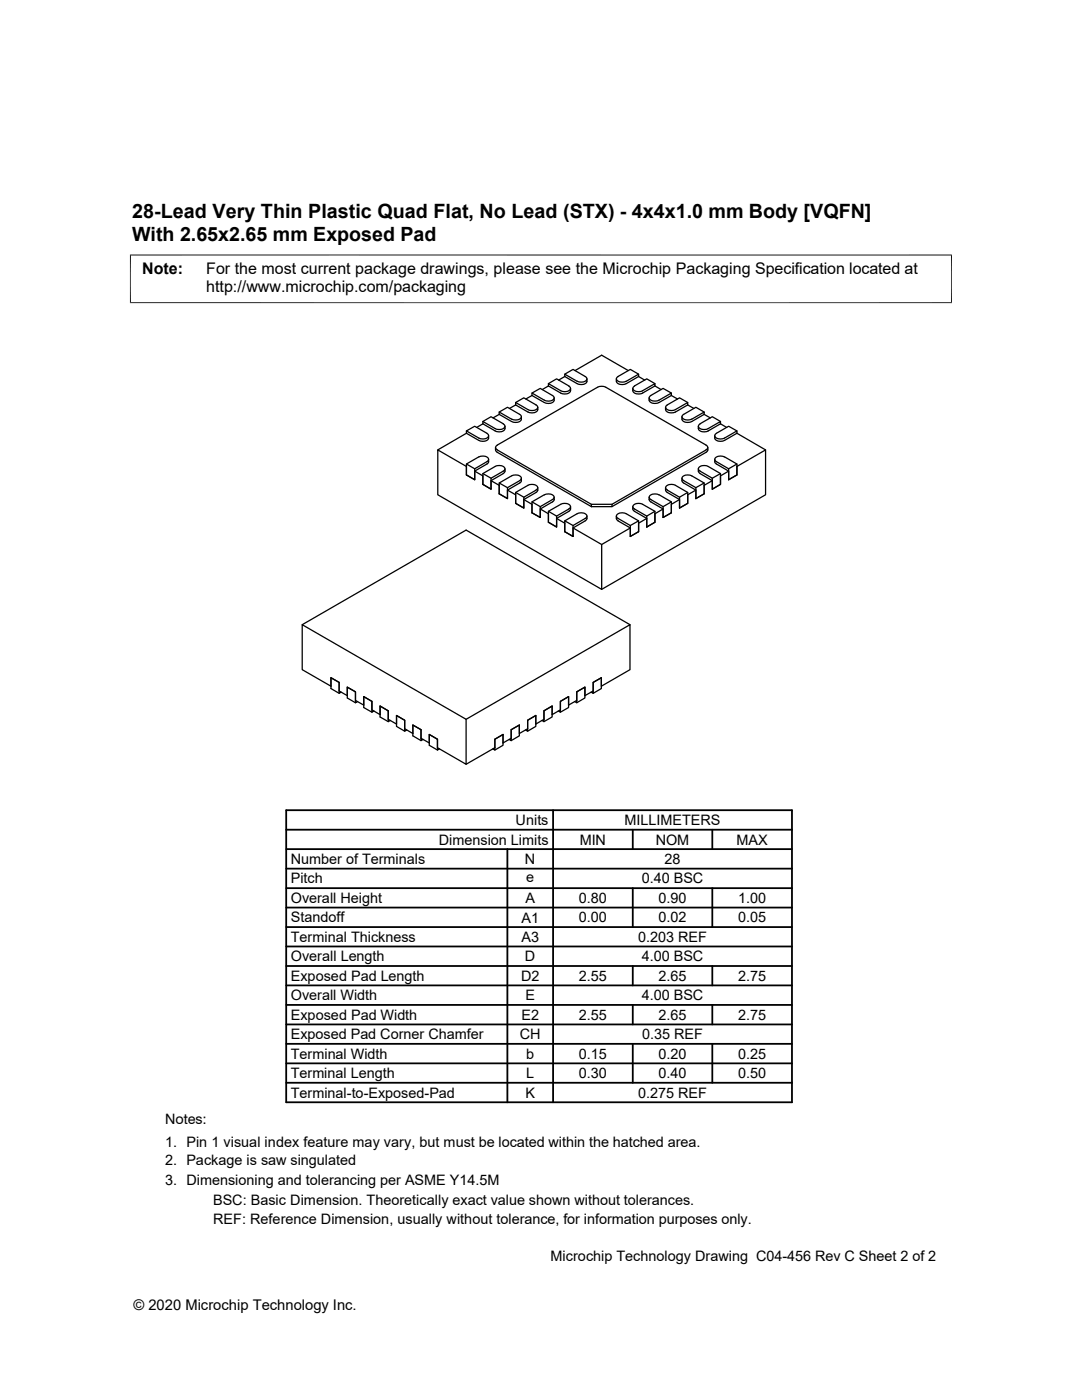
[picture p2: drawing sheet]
<svg xmlns="http://www.w3.org/2000/svg" width="216mm" height="279mm" viewBox="0 0 216 279" stroke-linecap="round" stroke-linejoin="round" font-family="sans-serif">
<g fill="none" stroke="#000" stroke-width=".25">
<path d="M106.2 78.9l2.4 1.4M106.2 78.9v-.5l1.6-.9 2.4 1.4a.57 .57 0 0 1 .3 .7 .57 .57 0 0 1-.6 .4h-.9l-.4-.1M106.2 78.4l2.4 1.5M106.2 78.9l-1.3 .7M109.4 77v-.4l1.7-1 2.4 1.4M109.4 76.6l2.5 1.4a1.35 1.35 0 0 0 1.9-.5l-.3-.5M109.4 77l2.5 1.4a1.35 1.35 0 0 0 1.9-.4l.1-.5M109.4 77l-1.2 .7M110.6 79.4a1.01 1.01 0 0 1-1.4 1.1l-.6-.2M112.7 75.1v-.4l1.6-1 2.5 1.4a.57 .57 0 0 1 .3 .7 .57 .57 0 0 1-.7 .4h-.9l-.3-.1M112.7 75.1l2.4 1.5M112.7 74.7l2.4 1.4"/>
<path d="M112.7 75.1l-1.2 .8M114.7 74l5.4-3.1 5.3 3.1M117.1 75.6a1.01 1.01 0 0 1-1.4 1.1l-.5-.1M119.2 77.3l-20 11.5a.49 .49 0 0 0-.3 .5 .49 .49 0 0 0 .3 .5l18.8 10.8M119.3 77.3a1.79 1.79 0 0 1 1.6 0l20 11.5M123 75.6v.5M127.4 74.7l-1.6-1-2.5 1.4a.57 .57 0 0 0-.3 .7 .57 .57 0 0 0 .7 .4l1.3-.1 2.4-1.4v.4M127.4 75.1l-2.5 1.5a1.35 1.35 0 0 1-1.9-.5M127.4 75.1l1.3 .8M129.5 79.4v.5M129.9 78.9a.57 .57 0 0 0-.3 .7 .57 .57 0 0 0 .6 .4l1.1-.1 2.7-1.5v.5M130.7 76.6l-1.6-1-2.5 1.4"/>
<path d="M130.7 77l-2.5 1.4a1.35 1.35 0 0 1-1.9-.4v-.5M130.7 77v-.4l-2.5 1.4a1.35 1.35 0 0 1-1.9-.5l.3-.5M130.7 77l1.2 .7M134 78.4l-1.7-.9-2.4 1.4M134 78.9l-2.5 1.4a1.35 1.35 0 0 1-2-.4M134 78.9l1.2 .7M93.1 86.5v-.5l1.6-.9 2.5 1.4M93.1 86.5l2.4 1.4a1.35 1.35 0 0 0 2-.5v-.4M93.1 86l2.4 1.4a1.35 1.35 0 0 0 2-.4l-.3-.5M93.1 94.8v-1.7l-5.7-3.3v8.9l32.7 18.9v-8.9l-5.8-3.3M93.1 92.6l2.4-1.4a1.39 1.39 0 0 1 2 .5l-.3 .4-2.5 1.5v2.1l-1.6-.9zM93.1 92.6l1.6 1"/>
<path d="M93.1 86.5l-5.7 3.3M94.7 94l1.7 1v1.7M96.4 84.6l2.4 1.4a1.35 1.35 0 0 0 2-.5v-.4M96.4 84.1l2.4 1.4a1.35 1.35 0 0 0 2-.4l-.4-.5-2.4-1.4-1.6 .9v.5M96.4 94.5l2.4-1.4a1.35 1.35 0 0 1 2 .5l-.4 .4-2.4 1.4v2.2l-1.6-.9zM96.4 94.5l1.6 .9M96.4 84.6l-1.3 .7M97.5 91.7v.5l-.2 .3-2.6 1.5v1.7l-1.6-.9M98 95.9l1.6 1v1.7M98.9 89.3v.6l.2 .3 18.9 10.9M99.6 82.7l2.5 1.4a1.35 1.35 0 0 0 1.9-.4v-.5M99.6 82.7v-.5l1.7-.9 2.4 1.4a.57 .57 0 0 1 .3 .7 .57 .57 0 0 1-.7 .4h-.9l-.3-.2"/>
<path d="M99.6 96.4l2.5-1.4a1.36 1.36 0 0 1 1.9 .4l-.3 .5-2.4 1.4v2.2l-1.7-.9zM99.6 82.2l2.5 1.5M99.6 96.4l1.7 .9M99.6 82.7l-1.2 .7M100.4 94.5l-2.4 1.4v1.7l-1.6-.9M100.8 93.6v.5l-.4 .4M101.3 97.8l1.6 .9v1.8M102.9 80.8l2.4 1.4a1.35 1.35 0 0 0 2-.5v-.4M102.9 80.3l2.4 1.4a1.35 1.35 0 0 0 2-.4l-.3-.5-2.5-1.4-1.6 .9v.5M102.9 98.3l1.6 .9M102.9 80.8l-1.2 .7M104 95.4v.6l-.2 .3-2.5 1.5v1.7l-1.7-.9"/>
<path d="M104.5 99.7l1.7 .9v1.7M107 97.8a.57 .57 0 0 0 .2-.7 .57 .57 0 0 0-.6-.4l-1.1 .1-2.6 1.5v2.2M107 97.8l-2.5 1.4v2.2l-1.6-.9M107.3 97.3v.6l-.2 .3-2.6 1.5v1.7l-1.6-.9M108.6 98.7l-2.4 1.5v2.1M108.6 98.8a1.35 1.35 0 0 1 2 .4l-.4 .5-2.4 1.4v2.2l-1.6-1M110.6 99.2v.6l-.3 .3-2.5 1.5v1.7l-1.6-1M129.5 99.2v.5M129.5 99.7l.4 .5M129.9 99.7l2.4 1.4v2.2M131.5 98.8a1.35 1.35 0 0 0-2 .4l.4 .5M131.5 98.7l2.5 1.5v2.1l-1.7 1"/>
<path d="M132.8 81.3v.4M132.8 97.3v.5M132.8 97.8l.3 .4 2.5 1.5v1.7M133.1 97.8l2.5 1.4v2.2M133.2 97.8a.57 .57 0 0 1-.3-.7 .57 .57 0 0 1 .6-.4l1.1 .1 2.6 1.5v2.2l-1.6 .9M135.6 99.7l-1.6 .9v1.7l-1.7 1M136.1 95.4v.6l.2 .3 2.6 1.5v1.7M136.2 95.2a1.67 1.67 0 0 1 1.8-.2l2.5 1.4v2.2l-1.6 .9v-2.2l-2.5-1.4-.3-.3zM137.2 80.8l-2.4 1.4a1.35 1.35 0 0 1-2-.5M137.2 80.3l-1.6-.9-2.4 1.4a.57 .57 0 0 0-.3 .7 .57 .57 0 0 0 .6 .4l1.1-.1 2.6-1.5v.5M137.2 98.3l-1.6 .9M137.2 80.8l1.3 .7"/>
<path d="M138.9 97.8l-1.7 .9v1.8l-1.6 .9M139.3 85.1v.4M139.3 93.6v.4M139.4 94l.3 .5M139.4 93.3a1.67 1.67 0 0 1 1.9-.2l2.5 1.4v2.2l-1.7 .9v-2.2l-2.4-1.4-.3-.3zM139.7 94.5l2.4 1.4v1.7M140.5 96.4l-1.6 .9M140.5 82.7l-2.5 1.4a1.35 1.35 0 0 1-1.9-.4v-.5M140.5 82.2l-1.6-.9-2.5 1.4a.57 .57 0 0 0-.3 .7 .57 .57 0 0 0 .7 .4h.9l.3-.2M140.5 82.7v-.5l-2.5 1.5M140.5 82.7l1.2 .7M140.9 88.8a.49 .49 0 0 1 .3 .5 .49 .49 0 0 1-.3 .5"/>
<path d="M140.9 89.8l-18.8 10.8v.5M140.9 90.3l-18.8 10.8h-4.1M141.2 89.3v.6l-.3 .4M142.1 95.9l-1.6 1v1.7l-1.6 .9M142.6 91.7v.5l.3 .3 2.5 1.5v1.7M142.7 91.4a1.67 1.67 0 0 1 1.9-.2l2.4 1.4v2.2l-1.6 .9v-2.1l-2.6-1.6-.2-.2zM143.8 84.6l-2.5 1.4a1.35 1.35 0 0 1-1.9-.5M143.8 84.1l-1.7-.9-2.4 1.4a.57 .57 0 0 0-.3 .7 .57 .57 0 0 0 .7 .4l1-.1 2.7-1.5v.5M143.8 94.5l-1.7 .9M143.8 84.6l1.2 .7M145.4 95.7l1.6-.9v-1.7l5.8-3.3v8.9l-32.7 18.9M145.4 94l-1.6 1v1.7l-1.7 .9"/>
<path d="M147 86l-1.6-.9-2.4 1.4M147 92.6l-1.6 1M147 86.5v-.5l-2.4 1.4a1.36 1.36 0 0 1-2-.4l.4-.5M147 86.5l-2.4 1.4a1.35 1.35 0 0 1-2-.5v-.4M147 86.5l5.8 3.3M106.2 100.2l1.6 .9M107.8 101.6l1.6 .9v1.7M109.4 102l1.7 1M111.1 103.5l1.6 .9v1.7M112.7 103.9l1.6 1M113.5 101.6a.57 .57 0 0 0 .3-.7 .57 .57 0 0 0-.7-.4l-1 .1-2.7 1.4v2.2M113.5 102l-2.4 1.5v1.7l-1.7-1"/>
<path d="M113.5 101.6l-2.4 1.4v2.2l-1.7-1M113.9 101.1l-.1 .6-.3 .3M115.1 102.5l-2.4 1.4v2.2M115.2 102.5a1.35 1.35 0 0 1 1.9 .5l-.3 .5-2.5 1.4v2.2l-1.6-1M116.8 103.9l-2.5 1.5v1.7l-1.6-1M117.1 103v.5l-.3 .4M122.1 100.6h-4.1v.5M123 103v.5M123 103.5l.3 .4M123.1 102.7a1.67 1.67 0 0 1 1.8-.2l2.5 1.4v2.2l-1.6 1v-2.2l-2.5-1.4-.3-.4zM123.3 103.9l2.5 1.5v1.7M125.8 105.4l-5.7 3.3"/>
<path d="M126.3 101.1v.6l.2 .3 2.6 1.5v1.7M126.4 100.9a1.67 1.67 0 0 1 1.8-.3l2.5 1.4v2.2l-1.6 1v-2.2l-2.5-1.4-.3-.4zM127.4 103.9l-1.6 1M129.1 103.5l-1.7 .9v1.7l-1.6 1M129.9 100.2l2.4 1.4v1.7M130.7 102l-1.6 1M132.3 101.6l-1.6 .9v1.7l-1.6 1M134 100.2l-1.7 .9M60.3 124.7l32.7 18.9v8.9l-5.7-3.3v-1.7l-1.6-.9v1.7l-1.7-1v-1.7l-1.6-.9v1.7l-1.6-1v-1.7l-1.7-.9v1.7l-1.6-.9v-1.7l-1.7-1v1.7l-1.6-.9v-1.7l-1.6-1v1.7l-1.7-.9v-1.7l-1.6-1v1.7l-1.6-.9v-1.7l-1.7-.9v1.6l-5.7-3.3zM60.3 124.7l32.7-18.9 32.7 18.9M68.1 138.1l-.4 .3v-2.2l-1.7-.9v2.1l1.7 1M117.9 138.1l.5 .3v-2.2l1.6-.9v2.1l-1.6 1"/>
<path d="M71.4 140l-.5 .3v-2.2l-1.6-1v2.2l1.6 1M74.6 141.9l-.4 .2v-2.1l-1.6-1v2.2l1.6 .9M77.9 143.8l-.4 .2v-2.1l-1.7-1v2.2l1.7 .9M81.2 145.7l-.4 .2v-2.2l-1.7-.9v2.2l1.7 .9M84.4 147.6l-.4 .2v-2.2l-1.6-.9v2.2l1.6 .9M87.7 149.5l-.4 .2v-2.2l-1.6-.9v2.1l1.6 1M93 143.6l32.7-18.9v8.9l-5.7 3.3v-1.6l-1.6 .9v1.7l-1.7 .9v-1.7l-1.6 1v1.7l-1.6 .9v-1.7l-1.7 1v1.7l-1.6 .9v-1.7l-1.7 1v1.7l-1.6 .9v-1.7l-1.6 .9v1.7l-1.7 1v-1.7l-1.6 .9v1.7l-1.6 1v-1.7l-1.7 .9v1.7l-5.7 3.3M98.3 149.5l.4 .2v-2.2l1.7-.9v2.1l-1.7 1M101.6 147.6l.4 .2v-2.2l1.6-.9v2.2l-1.6 .9M104.9 145.7l.4 .2v-2.2l1.6-.9v2.2l-1.6 .9M108.1 143.8l.4 .2v-2.1l1.7-1v2.2l-1.7 .9M111.4 141.9l.4 .2v-2.1l1.7-1v2.2l-1.7 .9"/>
<path d="M114.7 140l.4 .3v-2.2l1.6-1v2.2l-1.6 1"/>
</g>
<path d="M26 50.8v9.7M189.9 50.8v9.7M189.9 50.9h-164M25.9 60.4h164" fill="none" stroke="#000" stroke-width=".2"/>
<g fill="none" stroke="#000" stroke-width=".36">
<path d="M57.1 177.2h100.9M57.1 173.4h100.9M57.1 169.5h100.9M57.1 165.6h100.9M57.1 161.7h100.9v58.3h-100.9zM101.2 169.5v50.5M110.4 161.7v58.3M126.3 165.6v3.9M126.3 177.2v7.8M142.1 165.6v3.9M142.1 177.2v7.8M57.1 181.1h100.9"/>
<path d="M57.1 192.8h100.9M57.1 188.9h100.9M57.1 185h100.9M57.1 196.7h100.9M126.3 192.8v3.9M142.1 192.8v3.9M57.1 212.2h100.9M57.1 200.6h100.9M57.1 204.4h100.9M57.1 216.1h100.9M57.1 208.3h100.9M126.3 200.6v3.8"/>
<path d="M126.3 208.3v7.8M142.1 200.6v3.8M142.1 208.3v7.8"/>
</g>
<g font-size="3.9">
<text x="26.4" y="43.5">28-Lead Very Thin Plastic Quad Flat, No Lead (STX) - 4x4x1.0 mm Body [VQFN]</text>
<text x="26.4" y="48.1">With 2.65x2.65 mm Exposed Pad</text>
</g>
<g font-size="3.2">
<text x="28.4" y="54.7">Note:</text>
<text x="41.1" y="58.3">http://www.microchip.com/packaging</text>
<text x="41.1" y="54.7">For the most current package drawings, please see the Microchip Packaging Specification located at</text>
</g>
<g font-size="2.9">
<text x="102.9" y="164.7">Units</text>
<text x="124.6" y="164.7">MILLIMETERS</text>
<text x="58" y="172.4">Number of Terminals</text>
<text x="87.6" y="168.6">Dimension Limits</text>
<text x="104.8" y="172.4">N</text>
<text x="115.7" y="168.6">MIN</text>
<text x="130.8" y="168.6">NOM</text>
<text x="132.6" y="172.4">28</text>
<text x="147" y="168.6">MAX</text>
<text x="58" y="176.3">Pitch</text>
<text x="105" y="176">e</text>
<text x="128" y="176.3">0.40 BSC</text>
<text x="58" y="180.2">Overall Height</text>
<text x="58" y="184.1">Standoff</text>
<text x="104.1" y="184.1">A1</text>
<text x="104.8" y="180.2">A</text>
<text x="115.5" y="180.2">0.80</text>
<text x="115.5" y="184.1">0.00</text>
<text x="131.4" y="180.2">0.90</text>
<text x="131.4" y="184.1">0.02</text>
<text x="147.3" y="180.2">1.00</text>
<text x="147.3" y="184.1">0.05</text>
<text x="58" y="188">Terminal Thickness</text>
<text x="58" y="191.9">Overall Length</text>
<text x="104.1" y="188">A3</text>
<text x="104.8" y="191.9">D</text>
<text x="127.3" y="188">0.203 REF</text>
<text x="128" y="191.9">4.00 BSC</text>
<text x="58" y="195.7">Exposed Pad Length</text>
<text x="104" y="195.7">D2</text>
<text x="115.5" y="195.7">2.55</text>
<text x="131.4" y="195.7">2.65</text>
<text x="147.3" y="195.7">2.75</text>
<text x="58" y="199.6">Overall Width</text>
<text x="58" y="203.5">Exposed Pad Width</text>
<text x="104" y="203.5">E2</text>
<text x="104.8" y="199.6">E</text>
<text x="115.5" y="203.5">2.55</text>
<text x="128" y="199.6">4.00 BSC</text>
<text x="131.4" y="203.5">2.65</text>
<text x="147.3" y="203.5">2.75</text>
<text x="58" y="207.4">Exposed Pad Corner Chamfer</text>
<text x="103.7" y="207.4">CH</text>
<text x="128.1" y="207.4">0.35 REF</text>
<text x="58" y="211.3">Terminal Width</text>
<text x="58" y="215.2">Terminal Length</text>
<text x="105" y="211.3">b</text>
<text x="105" y="215.2">L</text>
<text x="115.5" y="215.2">0.30</text>
<text x="115.5" y="211.3">0.15</text>
<text x="131.4" y="211.3">0.20</text>
<text x="131.4" y="215.2">0.40</text>
<text x="147.3" y="215.2">0.50</text>
<text x="147.3" y="211.3">0.25</text>
<text x="58" y="219.1">Terminal-to-Exposed-Pad</text>
<text x="104.8" y="219.1">K</text>
<text x="127.3" y="219.1">0.275 REF</text>
<text x="32.9" y="224.4">Notes:</text>
<text x="32.9" y="229">1. Pin 1 visual index feature may vary, but must be located within the hatched area.</text>
<text x="32.9" y="232.6">2. Package is saw singulated</text>
<text x="32.9" y="236.6">3. Dimensioning and tolerancing per ASME Y14.5M</text>
<text x="42.5" y="244.3">REF: Reference Dimension, usually without tolerance, for information purposes only.</text>
<text x="42.5" y="240.6">BSC: Basic Dimension. Theoretically exact value shown without tolerances.</text>
<text x="109.9" y="251.7">Microchip Technology Drawing C04-456 Rev C Sheet 2 of 2</text>
<text x="26.6" y="261.3">© 2020 Microchip Technology Inc.</text>
</g>
</svg>
